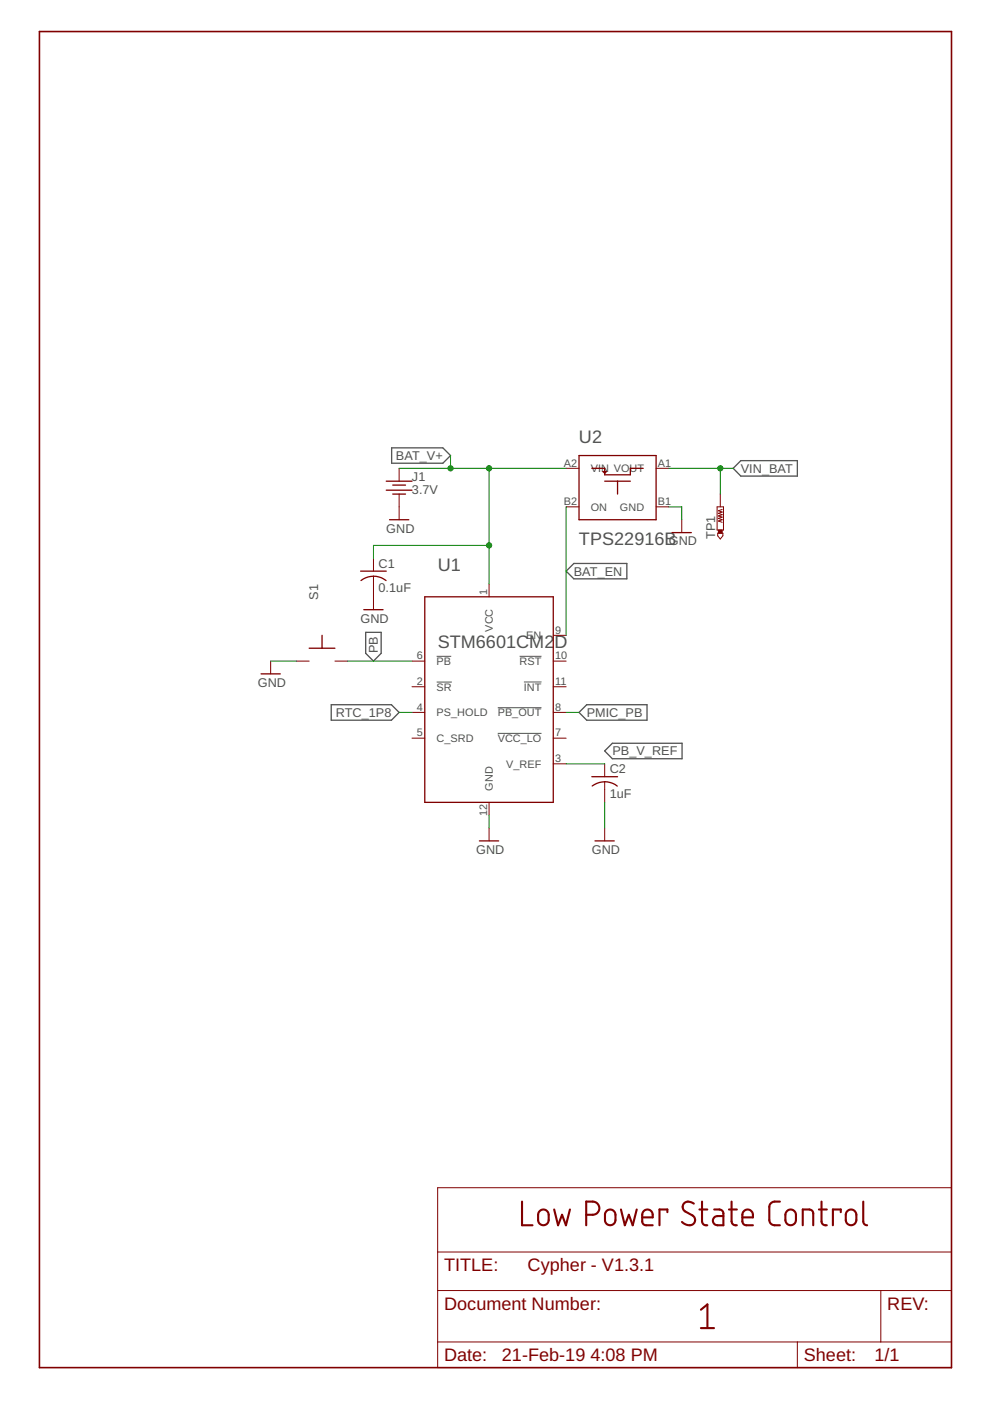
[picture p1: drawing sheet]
<svg xmlns="http://www.w3.org/2000/svg" width="210mm" height="297mm" viewBox="0 0 210 297" stroke-linecap="round" stroke-linejoin="round" font-family="sans-serif">
<path d="M92.6 139.1h3.1M110.2 139.1h4.6M92.6 144.6h3.2M105.5 150.1h9.3M105.5 155.5h9.3M111.1 144.6h3.7" fill="none" stroke="#505050" stroke-width=".21"/>
<path d="M83 95h10.9l1.6 1.6-1.6 1.6h-10.9zM155.4 99.3l1.7-1.6h12v3.2h-12zM77.5 134.1h3.3v4.4l-1.6 1.7-1.7-1.7zM120 121.1l1.7-1.6h11.2v3.2h-11.2zM70.2 149.4h12.8l1.6 1.6-1.6 1.7h-12.8zM122.8 151l1.6-1.6h12.8v3.3h-12.8zM128.2 159.2l1.6-1.6h14.8v3.3h-14.8z" fill="none" stroke="#505050" stroke-width=".28"/>
<g fill="none" stroke="#800000" stroke-width=".44">
<path d="M110.7 254.8v5h2.2M114.4 256.8a1.11 1.11 0 0 1 1.2-.3 1.11 1.11 0 0 1 .7 1.1 2.03 2.03 0 0 1-.3 1.9 1.12 1.12 0 0 1-1.2 .2 1.12 1.12 0 0 1-.7-1 1.96 1.96 0 0 1 .3-1.9zM117.5 256.4l.8 3.4 .9-2.2 .8 2.2 .8-3.4M124.3 257.6a2.88 2.88 0 0 0 2.3-.3 1.41 1.41 0 0 0 .4-1.6 1.41 1.41 0 0 0-1.3-.9h-1.4v5M128.6 256.8a1.11 1.11 0 0 1 1.2-.3 1.11 1.11 0 0 1 .7 1.1 2.03 2.03 0 0 1-.3 1.9 1.11 1.11 0 0 1-1.2 .2 1.11 1.11 0 0 1-.7-1v-1.4zM131.7 256.4l.8 3.4 .8-2.2 .9 2.2 .8-3.4M136.2 258.1h2.2a1.17 1.17 0 0 0-.8-1.6 1.17 1.17 0 0 0-1.4 1.1v1.6l.2 .3 .4 .3h1.6M141.5 257v-.6h-1.7v3.4M147.1 255.2a1.35 1.35 0 0 0-1.4-.4 1.35 1.35 0 0 0-1 1.1l.4 .8 1.7 1a1.18 1.18 0 0 1 .4 1.6 1.18 1.18 0 0 1-1.7 .4l-.9-.6M148.3 256.4h1.7M148.8 254.8l.1 4.4 .4 .5 .7 .1M151.4 256.4l1.4 .1 .6 .6v2.7h-1.3a.97 .97 0 0 1-1-1 .97 .97 0 0 1 1-1h1.3"/>
<path d="M154.6 256.4h1.6M155.1 254.8l.1 4.4 .3 .5 .7 .1M157.4 258.1h2.2a1.17 1.17 0 0 0-.8-1.6 1.17 1.17 0 0 0-1.4 1.1v1.4l.2 .5 .4 .3h1.6M165.4 254.8a1.96 1.96 0 0 0-2 .3l-.3 .8v2.8l.3 .8a2.07 2.07 0 0 0 2 .3M166.9 256.8a1.11 1.11 0 0 1 1.2-.3 1.11 1.11 0 0 1 .7 1.1 2.03 2.03 0 0 1-.4 1.9 1.12 1.12 0 0 1-1.2 .2 1.12 1.12 0 0 1-.7-1 1.96 1.96 0 0 1 .4-1.9zM170.2 259.8v-3.4h1.4l.7 .5 .1 2.9M173.6 256.4h1.7M174.2 254.8v4.4l.4 .5 .7 .1M178.3 257v-.6h-1.7v3.4M179.7 256.8a1.11 1.11 0 0 1 1.2-.3 1.11 1.11 0 0 1 .7 1.1 2.03 2.03 0 0 1-.4 1.9 1.12 1.12 0 0 1-1.2 .2 1.12 1.12 0 0 1-.7-1 1.96 1.96 0 0 1 .4-1.9zM183 254.8v4.4l.3 .3 .6 .3M148.6 277.7l1.4-1.1v5"/>
<path d="M148.6 281.6h2.8"/>
</g>
<g fill="none" stroke="#800000" stroke-width=".28">
<path d="M122.8 96.6h16.3v13.6h-16.3zM125.5 99.3h2.7v1.4h5.4v-1.4h2.8M127.9 100h.6l-.3 .3zM81.9 102h5.5M81.9 103.9h5.5M82.6 110.2h4.1M83.3 104.8h2.7M83.3 102.8h2.7M128.2 102h5.4M130.9 102v2.8M142.5 112.9h4.1M65.6 137.4h5.4"/>
<path d="M68.3 134.7v2.7M76.5 121.1h5.4M76.5 123.1a4.3 4.3 0 0 1 5.4 0M77.1 129.3h4.1M90.1 126.5h27.2v43.6h-27.2zM55.4 142.9h4M101.6 178.3h4.1M125.5 164.7h5.4M125.6 166.6a4.3 4.3 0 0 1 5.3 .1M126.2 178.3h4"/>
</g>
<g fill="none" stroke="#800000" stroke-width=".21">
<path d="M84.6 99.3v2.7M120 99.3h2.8M139.1 99.3h2.7M79.2 118.4v2.7M84.6 104.8v5.4M120 107.5h2.8M139.1 107.5h2.7M144.5 110.2v2.7M152 107.5h1.4v4.9h-1.4zM152.2 113.1h1.1v.5l-.6 .7-.5-.7zM152.7 104.8v2.7M153.1 108l-.8 .3 .8 .3-.8 .2 .8 .3-.8 .3 .8 .2-.8 .3 .8 .3-.8 .3 .8 .2"/>
<path d="M79.2 122.2v7.1M103.7 123.8v2.7M117.3 134.7h2.7M57.4 140.2v2.7M62.8 140.2h2.8M71 140.2h2.7M87.4 140.2h2.7M87.4 145.6h2.7M87.4 151h2.7M87.4 156.5h2.7M117.3 140.2h2.7M117.3 145.6h2.7"/>
<path d="M117.3 151h2.7M117.3 156.5h2.7M103.7 170.1v2.7M103.7 175.6v2.7M117.3 161.9h2.7M128.2 161.9v2.8M128.2 165.8v4.3M128.2 175.6v2.7M92.8 251.8h108.9v38.2h-108.9zM92.8 273.6h108.9M92.8 265.5h108.9M186.8 273.6v10.9"/>
<path d="M92.8 284.5h108.9M169.1 284.5v5.5"/>
</g>
<path d="M152.3 112.4h.8v.7h-.8z" fill="#800000" stroke="#800000" stroke-width=".21"/>
<path d="M8.4 6.7h193.3v283.3h-193.3z" fill="none" stroke="#800000" stroke-width=".34"/>
<g fill="none" stroke="#008000" stroke-width=".21">
<path d="M84.6 99.3h35.4M95.5 96.6v2.7M103.7 99.3v24.5M141.8 99.3h13.6M152.7 99.3v5.5M103.7 115.6h-24.5v2.8M120 107.5v27.2M141.8 107.5h2.7v2.7M57.4 140.2h5.4M73.7 140.2h13.7M84.6 151h2.8M120 151h2.8"/>
<path d="M103.7 172.8v2.8M120 161.9h8.2M128.2 170.1v5.5"/>
</g>
<g fill="#008000" stroke="#008000" stroke-width=".21">
<circle cx="152.7" cy="99.3" r=".55"/>
<circle cx="95.5" cy="99.3" r=".55"/>
<circle cx="103.7" cy="99.3" r=".55"/>
<circle cx="103.7" cy="115.6" r=".55"/>
</g>
<g font-size="3.8" fill="#505050">
<text x="122.8" y="93.9">U2</text>
<text x="122.8" y="115.6">TPS22916B</text>
<text x="92.8" y="121.1">U1</text>
<text x="92.8" y="137.4">STM6601CM2</text>
<text x="117.6" y="137.4">D</text>
</g>
<g font-size="3.8" fill="#800000">
<text x="94.2" y="269.5">TITLE:</text>
<text x="111.9" y="269.5">Cypher - V1.3.1</text>
<text x="94.2" y="277.7">Document Number:</text>
<text x="188.1" y="277.7">REV:</text>
<text x="94.2" y="288.6">Date:</text>
<text x="106.4" y="288.6">21-Feb-19</text>
<text x="125.2" y="288.6">4:08 PM</text>
<text x="170.4" y="288.6">Sheet:</text>
<text x="185.4" y="288.6">1/1</text>
</g>
<g font-size="2.7" fill="#505050">
<text x="84" y="97.5">BAT_V+</text>
<text x="157.1" y="100.3">VIN_BAT</text>
<text x="87.3" y="102">J1</text>
<text x="87.3" y="104.7">3.7V</text>
<text x="81.9" y="112.9">GND</text>
<text x="141.8" y="115.6">GND</text>
<text x="151.6" y="114.3" transform="rotate(-90 151.6 114.3)">TP1</text>
<text x="80.3" y="125.6">0.1uF</text>
<text x="80.3" y="120.4">C1</text>
<text x="121.7" y="122">BAT_EN</text>
<text x="67.5" y="127.1" transform="rotate(-90 67.5 127.1)">S1</text>
<text x="76.5" y="132">GND</text>
<text x="80.1" y="138.5" transform="rotate(-90 80.1 138.5)">PB</text>
<text x="54.7" y="145.6">GND</text>
<text x="71.2" y="152">RTC_1P8</text>
<text x="124.4" y="152">PMIC_PB</text>
<text x="129.8" y="160.2">PB_V_REF</text>
<text x="129.3" y="164">C2</text>
<text x="129.3" y="169.2">1uF</text>
<text x="101" y="181">GND</text>
<text x="125.5" y="181">GND</text>
</g>
<g font-size="2.3" fill="#505050">
<text x="119.5" y="98.9">A2</text>
<text x="125.3" y="100.1">VIN VOUT</text>
<text x="139.5" y="98.9">A1</text>
<text x="119.5" y="107.1">B2</text>
<text x="139.5" y="107.1">B1</text>
<text x="125.3" y="108.3">ON</text>
<text x="131.4" y="108.3">GND</text>
<text x="103.3" y="126.2" transform="rotate(-90 103.3 126.2)">1</text>
<text x="104.5" y="133.9" transform="rotate(-90 104.5 133.9)">VCC</text>
<text x="111.6" y="135.5">EN</text>
<text x="117.7" y="134.3">9</text>
<text x="88.4" y="139.8">6</text>
<text x="92.6" y="141">PB</text>
<text x="110.2" y="141">RST</text>
<text x="117.7" y="139.8">10</text>
<text x="88.4" y="145.2">2</text>
<text x="92.6" y="146.4">SR</text>
<text x="111.1" y="146.4">INT</text>
<text x="117.7" y="145.2">11</text>
<text x="88.4" y="150.7">4</text>
<text x="92.6" y="151.9">PS_HOLD</text>
<text x="105.5" y="151.9">PB_OUT</text>
<text x="117.7" y="150.7">8</text>
<text x="88.4" y="156.1">5</text>
<text x="92.6" y="157.3">C_SRD</text>
<text x="105.5" y="157.3">VCC_LO</text>
<text x="117.7" y="156.1">7</text>
<text x="117.7" y="161.6">3</text>
<text x="104.5" y="167.6" transform="rotate(-90 104.5 167.6)">GND</text>
<text x="107.3" y="162.8">V_REF</text>
<text x="103.3" y="173.1" transform="rotate(-90 103.3 173.1)">12</text>
</g>
</svg>
